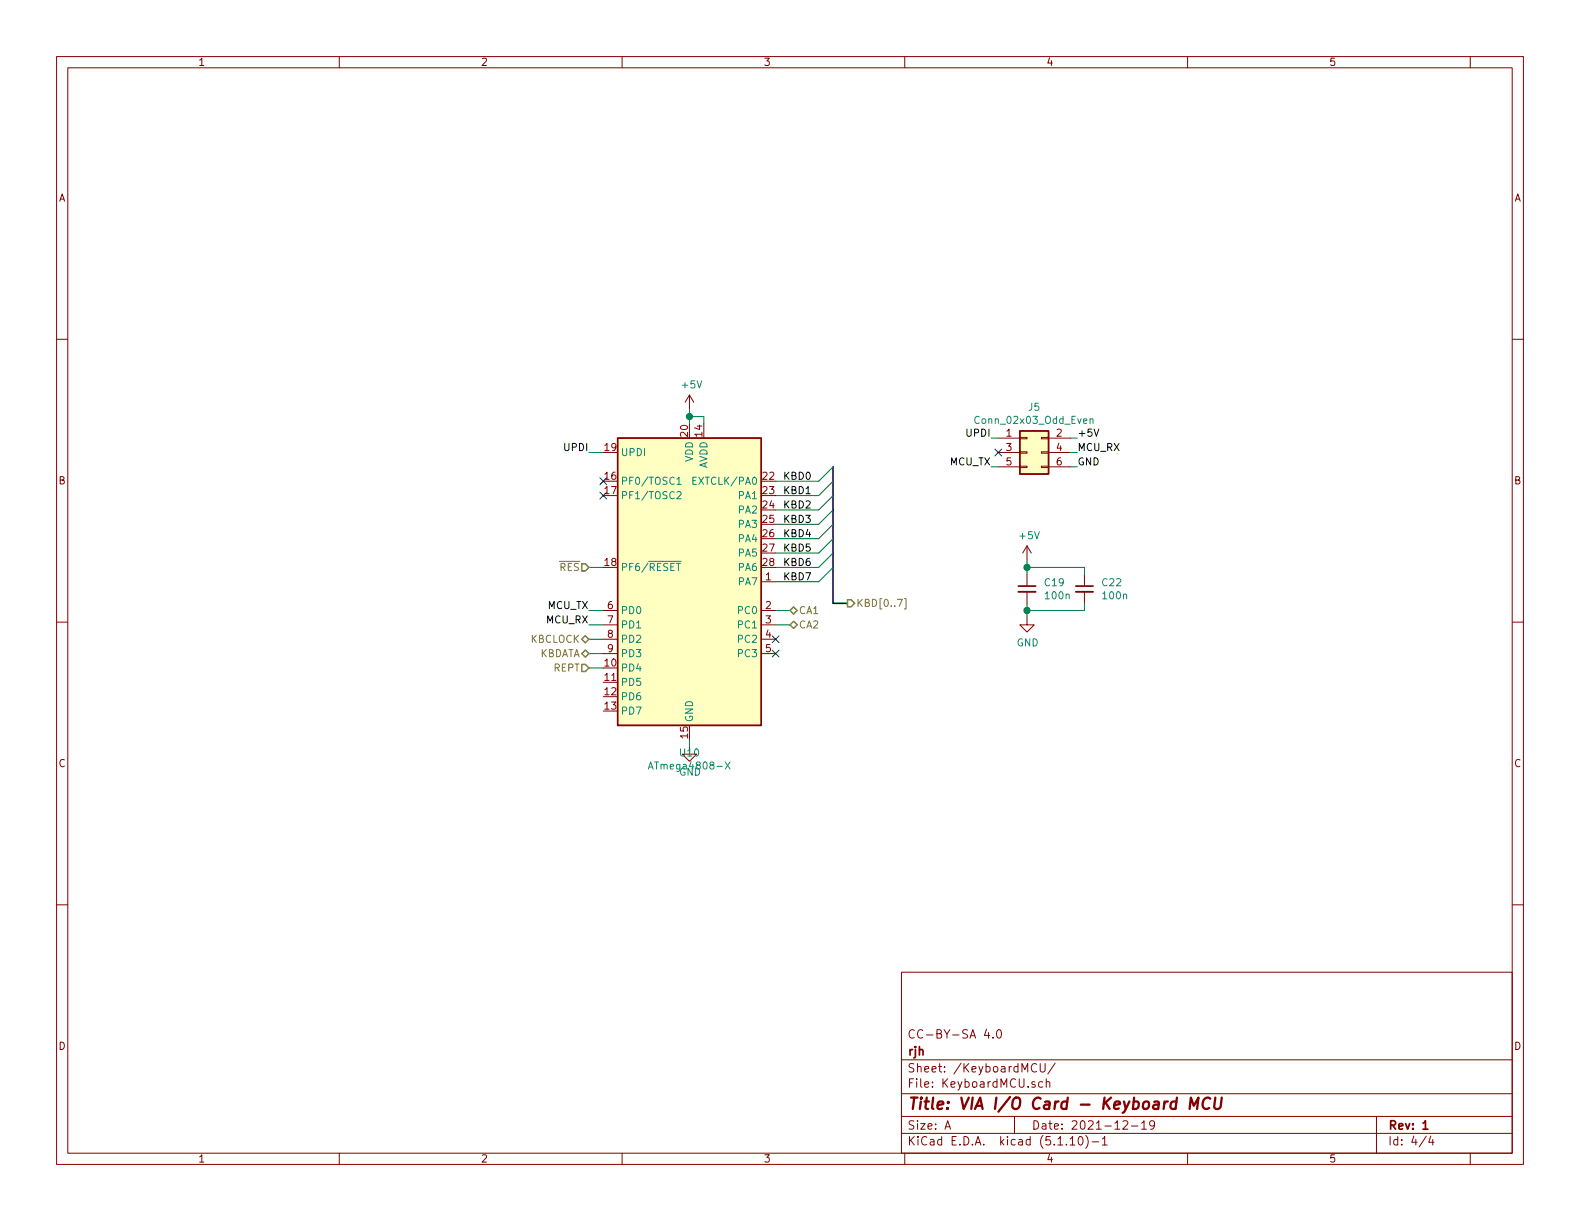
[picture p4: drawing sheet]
<svg xmlns="http://www.w3.org/2000/svg" width="279mm" height="216mm" viewBox="0 0 279 216" stroke-linecap="round" stroke-linejoin="round" font-family="sans-serif">
<g fill="none" stroke="#840000" stroke-width=".18">
<path d="M10 10h259.4v195.9h-259.4zM12 12h255.4v191.9h-255.4zM60 10v2M110 10v2M160 10v2M210 10v2M260 10v2M10 60h2M267.4 60h2M121.9 69.9l-.7 1.2M121.9 69.9v2.5M121.9 69.9l.8 1.2"/>
<path d="M176.5 77.5h3.8M180.3 77.3h1.3v.3h-1.3zM180.3 79.9h1.3v.2h-1.3zM184.1 77.3h1.3v.3h-1.3zM184.1 79.9h1.3v.2h-1.3zM185.4 77.5h3.8M176.5 80h3.8M176.5 82.6h3.8M180.3 82.4h1.3v.3h-1.3zM181.6 96.5l-.8 1.3M181.6 96.5v2.6M181.6 96.5l.8 1.3"/>
<path d="M184.1 82.4h1.3v.3h-1.3zM185.4 80h3.8M185.4 82.6h3.8M10 110h2M106.7 108h2.5M106.7 110.5h2.5M106.7 113h2.5M106.7 115.6h2.5M134.6 102.9h2.6M134.6 108h2.6M134.6 110.5h2.6M134.6 113h2.6"/>
<path d="M134.6 115.6h2.6M181.6 109.2v1.3h1.3l-1.3 1.3-1.3-1.3h1.3M181.6 101.6v2M181.6 104.6v2.1M191.8 101.6v2M191.8 104.6v2.1M267.4 110h2M121.9 132.1v1.3h1.3l-1.3 1.2-1.3-1.2h1.3M10 160h2M267.4 160h2M159.4 171.9h108v32h-108zM159.4 197.4h108"/>
<path d="M159.4 193.4h108M159.4 187.4h108M167.1 199.7l.5-1.5 .5 1.5M167.2 199.2h.8M174.4 182l-.3 1.1h.9M174.8 182.6v1M175.6 183.4v.2M176.5 182.1h.2a.94 .94 0 0 1 0 1.5 .8 .8 0 0 1-.6-.7 .8 .8 0 0 1 .4-.8zM179.4 197.4v3M183 191.3h-.3l-.3 .2 .1 .2 .5 .1v.4h-.6M183.3 188.2a.7 .7 0 0 0-.9 .2 .7 .7 0 0 0 .1 1 .55 .55 0 0 0 .8 0M183.9 188.1v1.2l.3 .3h.3l.3-.3v-1.2"/>
<path d="M184.4 191.3h-.5l-.2 .2v.6l.2 .2 .5-.1M185 191.4l.2-.1h.4v1M185 190.8v1.5M186.6 188l-1.3 1.9M198.6 198.3l.2-.1h.4l.2 .4-.9 1.1h.9M200.1 199.1h1.1M201.9 198.6l.4-.4v1.5M201.9 199.7h.8M204.2 198.8l-.3 .3h-.3l-.3-.3v-.3l.2-.3h.4l.2 .1a1.13 1.13 0 0 1-.2 1.3l-.4 .1M243.4 197.4v6.5M60 203.9v2M110 203.9v2"/>
<path d="M159.4 200.4h108M160 203.9v2M189.2 201.4l.5-.4v1.5M189.2 202.5h.9M190.9 201h.1a.8 .8 0 0 1 .5 .7 .8 .8 0 0 1-.5 .8 1 1 0 0 1-.1-1.5zM192 200.8a1.71 1.71 0 0 1 0 2.2M193.1 201.9h1.2M194.9 201.4l.5-.4v1.5M194.9 202.5h.9M210 203.9v2M252.2 200.9l-1.2 1.9M253 200.9l-.3 1.1h.9"/>
<path d="M253.4 201.5v1M260 203.9v2"/>
</g>
<path d="M180.1 103.6h3M190.2 103.6h3.1M251.6 198.6l.5-.4v1.5M251.6 199.7h.9" fill="none" stroke="#840000" stroke-width=".3"/>
<path d="M208 194.8a.68 .68 0 0 0-1 .3v.6l.1 .3 .2 .1 .6-.1M208.1 194.1l-.2 2M210.4 196.1l.2-2 .5 1.4 .8-1.4-.2 2M214 194.3a.89 .89 0 0 0-1 0 .89 .89 0 0 0-.4 .9 .71 .71 0 0 0 .4 .8 .71 .71 0 0 0 .8-.1M214.9 194.1l-.2 1.6 .2 .3a.66 .66 0 0 0 .9-.3l.3-1.6" fill="none" stroke="#840000" stroke-width=".41"/>
<g fill="#ffffc2" stroke="#ffffc2" stroke-width=".18">
<path d="M109.2 77.5h25.4v50.8h-25.4z"/>
<path d="M180.3 76.2h5.1v7.6h-5.1z"/>
</g>
<path d="M109.2 77.5h25.4v50.8h-25.4zM180.3 76.2h5.1v7.6h-5.1z" fill="none" stroke="#840000" stroke-width=".25"/>
<g fill="none" stroke="#008484" stroke-width=".18">
<path d="M192.8 74.2l.1-.2 .3 .1 .1 .8M192.8 74v.9M119.5 99.3h.9M119.6 99.6h.7M119.7 84.7l.4-.3v1.2M119.7 87l.5-.1 .2 .4-.7 .9h.7M119.7 85.6h.7M120 99.6v1.3M122.5 85h.5M123.1 84.4h-.6v1.2h.6M114.7 136l.4-1.3 .4 1.3M114.8 135.6h.6"/>
<path d="M128.2 134.7l.9 1.3M129.1 134.7l-.9 1.3"/>
</g>
<path d="M180.1 104.6h3M190.2 104.6h3.1" fill="none" stroke="#840000" stroke-width=".33"/>
<path d="M147.3 82.6v24.1h2.6" fill="none" stroke="#000084" stroke-width=".3"/>
<g fill="none" stroke="#008400" stroke-width=".18">
<path d="M121.9 72.4v2.5M121.9 73.7h2.6v1.2M175.3 77.5h1.2M189.2 77.5h1.3M104.1 80h2.6M147.3 97.8l-2.5 2.5h-7.6M147.3 95.3l-2.5 2.5h-7.6M147.3 92.7l-2.5 2.6h-7.6M147.3 90.2l-2.5 2.5h-7.6M147.3 87.6l-2.5 2.6h-7.6M147.3 85.1l-2.5 2.5h-7.6M147.3 82.6l-2.5 2.5h-7.6"/>
<path d="M175.3 82.6h1.2M181.6 99.1v2.5M189.2 80h1.3M189.2 82.6h1.3M104.1 110.5h2.6M104.1 100.3h2.6M104.1 108h2.6M104.1 113h2.6M104.1 115.6h2.6M104.1 118.1h2.6M137.2 110.5h2.5M137.2 108h2.5"/>
<path d="M147.3 100.3l-2.5 2.6h-7.6M181.6 106.7v2.5M181.6 100.3h10.2v1.3M191.8 106.7v1.3h-10.2M121.9 130.8v1.3"/>
</g>
<path d="M102.9 99.7h.6l.6 .6-.6 .7h-.6zM102.9 113l.6-.6 .6 .6-.6 .7zM102.9 117.5h.6l.6 .6-.6 .6h-.6zM103.5 114.9l.6 .7-.6 .6-.6-.6zM139.7 110.5l.6-.6 .7 .6-.7 .6zM140.3 107.3l.7 .7-.7 .6-.6-.6zM149.9 106h.6l.6 .7-.6 .6h-.6z" fill="none" stroke="#848400" stroke-width=".25"/>
<path d="M158.7 106h.9l-.6 1.2M159.9 105.8h.3v1.9h-.3" fill="none" stroke="#848400" stroke-width=".18"/>
<path d="M193.5 75.9l.4 1.2 .4-1.2" fill="none" stroke="#000" stroke-width=".18"/>
<g fill="#008400" stroke="#008400" stroke-width=".25">
<circle cx="121.9" cy="73.7" r=".51"/>
<circle cx="181.6" cy="100.3" r=".51"/>
<circle cx="181.6" cy="108" r=".51"/>
</g>
<path d="M175.9 79.4l1.2 1.2M177.1 79.4l-1.2 1.2M106.1 84.5l1.2 1.2M106.1 87l1.2 1.2M107.3 84.5l-1.2 1.2M107.3 87l-1.2 1.2M136.6 115l1.2 1.2M136.6 112.4l1.2 1.2M137.8 115l-1.2 1.2M137.8 112.4l-1.2 1.2" fill="none" stroke="#000084" stroke-width=".18"/>
<text font-size="2.8" fill="#840000" x="160.4" y="196.2">Title: VIA I/O Card - Keyboard MCU</text>
<g font-size="2.1" fill="#840000">
<text x="160.4" y="183.6">CC-BY-SA 4.0</text>
<text x="160.4" y="189.6">Sheet: /KeyboardMCU/</text>
<text x="160.4" y="186.6">rjh</text>
<text x="160.4" y="192.3">File: KeyboardMCU.sch</text>
<text x="160.4" y="202.5">KiCad E.D.A. kicad (5.1.10)-1</text>
<text x="160.4" y="199.7">Size: A</text>
<text x="182.4" y="199.7">Date: 2021-12-19</text>
<text x="245.4" y="199.7">Rev: 1</text>
<text x="245.4" y="202.5">Id: 4/4</text>
</g>
<g font-size="1.8" fill="#840000">
<text x="35" y="11.6">1</text>
<text x="85" y="11.6">2</text>
<text x="135" y="11.6">3</text>
<text x="185" y="11.6">4</text>
<text x="235" y="11.6">5</text>
<text x="10.4" y="35.6">A</text>
<text x="267.8" y="35.6">A</text>
<text x="121.7" y="77.2" transform="rotate(-90 121.7 77.2)">20</text>
<text x="124.2" y="77.2" transform="rotate(-90 124.2 77.2)">14</text>
<text x="178" y="77.2">1</text>
<text x="186.8" y="77.2">2</text>
<text x="107" y="79.8">19</text>
<text x="178" y="79.8">3</text>
<text x="178" y="82.3">5</text>
<text x="186.8" y="79.8">4</text>
<text x="186.8" y="82.3">6</text>
<text x="10.4" y="85.6">B</text>
<text x="107" y="84.8">16</text>
<text x="107" y="87.4">17</text>
<text x="134.9" y="84.8">22</text>
<text x="134.9" y="87.4">23</text>
<text x="134.9" y="89.9">24</text>
<text x="267.8" y="85.6">B</text>
<text x="134.9" y="92.5">25</text>
<text x="134.9" y="95">26</text>
<text x="107" y="100.1">18</text>
<text x="134.9" y="97.5">27</text>
<text x="134.9" y="100.1">28</text>
<text x="107.5" y="107.7">6</text>
<text x="135.4" y="102.6">1</text>
<text x="135.4" y="107.7">2</text>
<text x="107.5" y="110.2">7</text>
<text x="107.5" y="112.8">8</text>
<text x="135.4" y="110.2">3</text>
<text x="135.4" y="112.8">4</text>
<text x="107" y="117.9">10</text>
<text x="107.5" y="115.3">9</text>
<text x="135.4" y="115.3">5</text>
<text x="107" y="120.4">11</text>
<text x="107" y="122.9">12</text>
<text x="107" y="125.5">13</text>
<text x="121.7" y="130.5" transform="rotate(-90 121.7 130.5)">15</text>
<text x="10.4" y="135.6">C</text>
<text x="267.8" y="135.6">C</text>
<text x="10.4" y="185.6">D</text>
<text x="267.8" y="185.6">D</text>
<text x="35" y="205.5">1</text>
<text x="85" y="205.5">2</text>
<text x="135" y="205.5">3</text>
<text x="185" y="205.5">4</text>
<text x="235" y="205.5">5</text>
</g>
<g font-size="1.8" fill="#008484">
<text x="120.7" y="68.7">+5V</text>
<text x="172.8" y="75">Conn_02x03_Odd_Even</text>
<text x="181.9" y="72.6">J5</text>
<text x="109.7" y="80.6">UPDI</text>
<text x="122.6" y="81.7" transform="rotate(-90 122.6 81.7)">VDD</text>
<text x="125.1" y="83" transform="rotate(-90 125.1 83)">AVDD</text>
<text x="109.7" y="85.7">PF0/TOSC1</text>
<text x="109.7" y="88.3">PF1/TOSC2</text>
<text x="123.1" y="85.7">EXTCLK/PA0</text>
<text x="130.7" y="88.3">PA1</text>
<text x="130.7" y="90.8">PA2</text>
<text x="130.7" y="93.3">PA3</text>
<text x="130.7" y="95.9">PA4</text>
<text x="180.4" y="95.4">+5V</text>
<text x="109.7" y="101">PF6/RESET</text>
<text x="130.7" y="98.4">PA5</text>
<text x="130.7" y="101">PA6</text>
<text x="130.7" y="103.5">PA7</text>
<text x="184.8" y="103.7">C19</text>
<text x="185" y="106">100n</text>
<text x="195" y="103.7">C22</text>
<text x="195.1" y="106">100n</text>
<text x="109.7" y="108.6">PD0</text>
<text x="109.7" y="111.1">PD1</text>
<text x="109.7" y="113.7">PD2</text>
<text x="130.7" y="108.6">PC0</text>
<text x="130.7" y="111.1">PC1</text>
<text x="130.7" y="113.7">PC2</text>
<text x="109.7" y="118.7">PD4</text>
<text x="109.7" y="116.2">PD3</text>
<text x="130.7" y="116.2">PC3</text>
<text x="179.8" y="114.3">GND</text>
<text x="109.7" y="121.3">PD5</text>
<text x="109.7" y="123.8">PD6</text>
<text x="109.7" y="126.4">PD7</text>
<text x="122.6" y="127.8" transform="rotate(-90 122.6 127.8)">GND</text>
<text x="115.6" y="136.1">ATmega4808-X</text>
<text x="120.1" y="137.2">GND</text>
<text x="120.3" y="133.8">U10</text>
</g>
<g font-size="1.8">
<text x="171" y="77.2">UPDI</text>
<text x="190.5" y="77.2">+5V</text>
<text x="99.9" y="79.8">UPDI</text>
<text x="168" y="82.3">MCU_TX</text>
<text x="190.5" y="79.8">MCU_RX</text>
<text x="190.5" y="82.3">GND</text>
<text x="138.4" y="84.8">KBD0</text>
<text x="138.4" y="87.4">KBD1</text>
<text x="138.4" y="89.9">KBD2</text>
<text x="138.4" y="92.5">KBD3</text>
<text x="138.4" y="95">KBD4</text>
<text x="138.4" y="97.5">KBD5</text>
<text x="138.4" y="100.1">KBD6</text>
<text x="96.9" y="107.7">MCU_TX</text>
<text x="138.4" y="102.6">KBD7</text>
<text x="96.7" y="110.2">MCU_RX</text>
</g>
<g font-size="1.8" fill="#848400">
<text x="99" y="101">RES</text>
<text x="151.4" y="107.3">KBD[0..7]</text>
<text x="93.8" y="113.7">KBCLOCK</text>
<text x="141.2" y="108.6">CA1</text>
<text x="141.2" y="111.1">CA2</text>
<text x="95.1" y="116.2">KBDATA</text>
<text x="97.9" y="118.7">REPT</text>
</g>
</svg>
